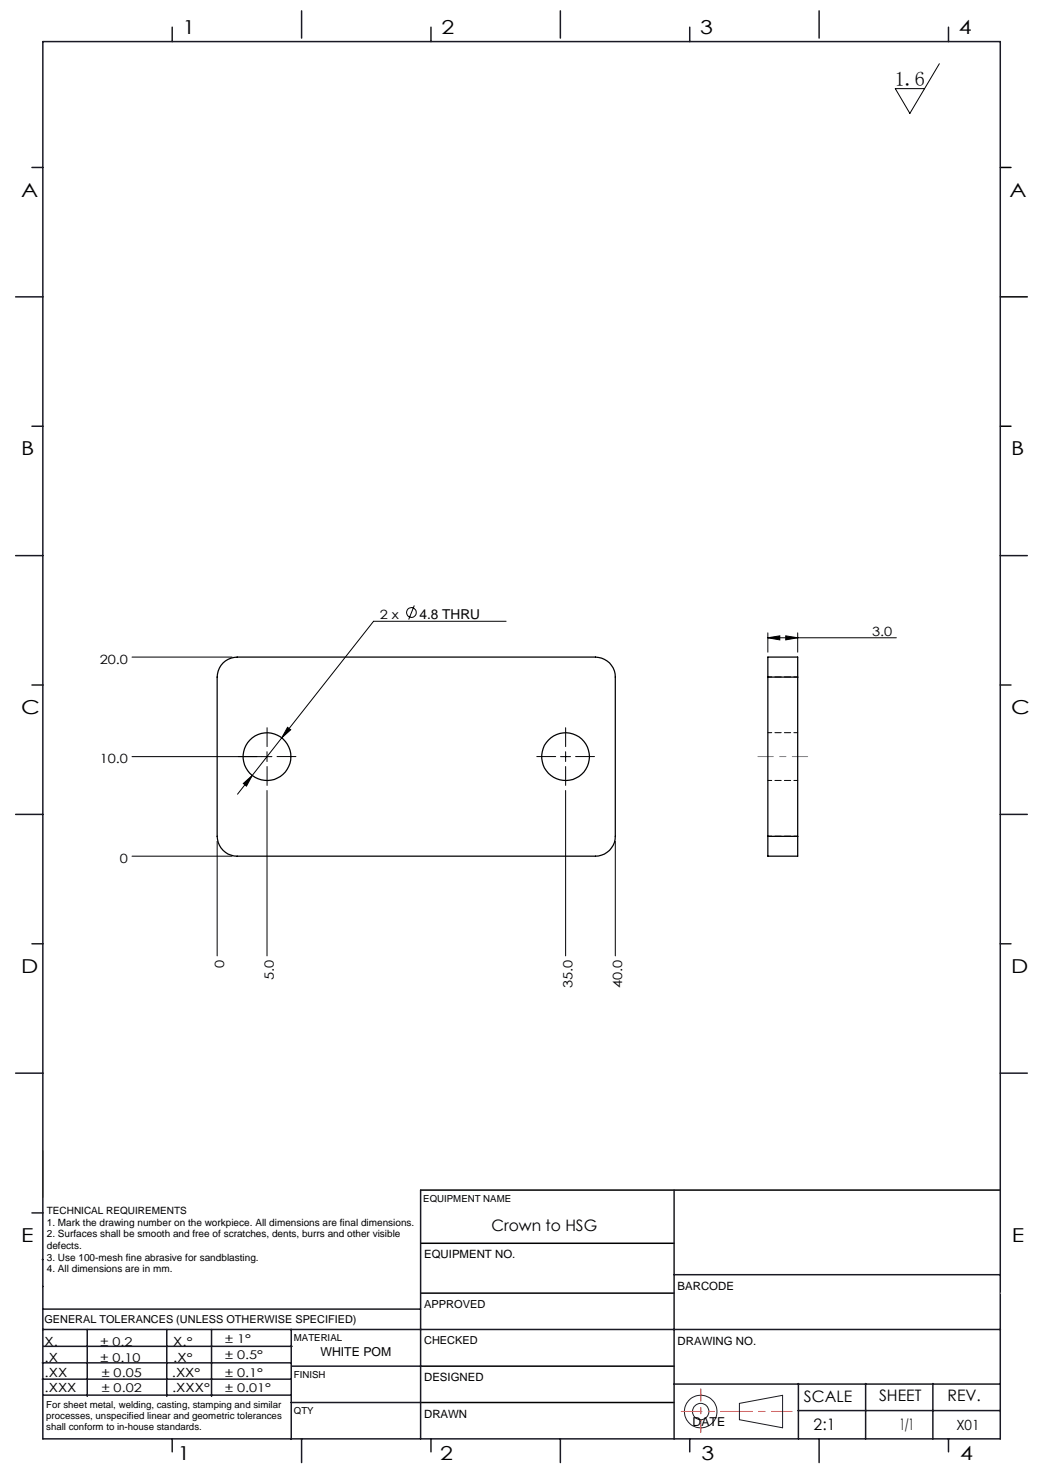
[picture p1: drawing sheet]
<svg xmlns="http://www.w3.org/2000/svg" width="210mm" height="297mm" viewBox="0 0 210 297" stroke-linecap="round" stroke-linejoin="round" font-family="sans-serif">
<g fill="none" stroke="#000" stroke-width=".2">
<path d="M188.8 12.8l-6 10-2.9-5h5.9M26.5 132h20.1M83.3 121.7l-1.2 2.8M101.7 124.8h-26.6l-18.5 23.5M154.3 128.2l2.4-.4v.8zM154.3 127.2v3.9M154.3 128.2h25.8M157.9 127.8l2.4 .4-2.4 .4zM160.3 127.2v3.9M26.5 152h28.1M48.9 157.4l1.8-1.6-1.2 2.2zM53.7 158.9v33.2"/>
<path d="M53.7 151.1v1.9M56.6 148.3l-8.9 11.3M57.8 146.2l.6 .4-1.8 1.7zM112.6 152h2.1M113.7 158.9v33.2M113.7 151.1v1.9M26.5 172h20.1M43.6 169v23.1M123.6 169v23.1"/>
<circle cx="82.7" cy="123.1" r=".98"/>
</g>
<g fill="none" stroke="#191924" stroke-width=".2">
<path d="M8.6 231.2v9.4M148.6 282l8.7-1.6v6.5l-8.7-1.6z"/>
<circle cx="140.8" cy="283.7" r="3.3"/>
<circle cx="140.8" cy="283.7" r="1.64"/>
</g>
<path d="M51.7 152h-3.8M53.7 150v-3.8M53.7 154v3.8M55.7 152h3.8M111.7 152h-3.8M113.7 150v-3.8M113.7 154v3.8M115.7 152h3.8" fill="none" stroke="#000" stroke-width=".2" stroke-dasharray="15.2 1.3 1.3 1.3"/>
<path d="M162.3 152h-10" fill="none" stroke="#808080" stroke-width=".2" stroke-dasharray="15.2 1.3 1.3 1.3" stroke-dashoffset="12.1"/>
<path d="M201 33.7h2.2M201 59.7h5.4M201 85.7h2.2M84.5 239.1h116.5M84.6 259.9h50.9M84.6 249.8h50.9M84.6 274.5h50.9M84.5 281.8h51" fill="none" stroke="#000" stroke-width=".3"/>
<path d="M136.9 283.6h22.3" fill="none" stroke="#f00" stroke-width=".2" stroke-dasharray="6.3 1.3 1.3 1.3" stroke-dashoffset="2.2"/>
<path d="M140.8 287.8v-8.7" fill="none" stroke="#f00" stroke-width=".2" stroke-dasharray="6.3 1.3 1.3 1.3" stroke-dashoffset="3.9"/>
<g fill="none" stroke="#191924" stroke-width=".3">
<path d="M8.6 8.4h192.4v280.7h-192.4zM34.6 5.5v2.9M60.6 2.2v5.5M86.6 5.5v2.9M112.6 2.2v5.5M138.6 5.5v2.9M164.6 2.2v5.5M190.6 5.5v2.9M6.4 33.7h2.2M3.1 59.7h5.5M6.4 85.7h2.2M3.1 111.7h5.5"/>
<path d="M201 111.7h5.4M6.4 137.7h2.2M201 137.7h2.2M3.1 163.7h5.5M201 163.7h5.4M6.4 189.6h2.2M201 189.6h2.2M3.1 215.6h5.5M201 215.6h5.4M84.5 239.1v50M135.5 239.1v50M6.4 243.7h2.2"/>
<path d="M8.5 253.1h.1M8.6 258.5h.1M135.5 256.1h65.5M8.5 277.1h49.9M8.5 273.9h49.9M8.6 267.2h192.4M8.6 263.1h75.9M8.8 270.5h49.9M17.5 267.2v13.4M33.5 267.2v13.4M42.5 267.2v13.4M58.5 267.2v22"/>
<path d="M58.6 274.5h26M135.5 278.1h65.5M160.4 278v11.1M174 278v11.1M187.5 278v11.1M8.8 280.3h49.7M34.6 289.1v2.6M58.5 281.8h26M60.6 289.1v4.8M86.6 289.1v2.6M112.6 289.1v4.8M138.6 289.1v2.6"/>
<path d="M160.4 283.5h40.5M164.6 289.1v4.8M190.6 289.1v2.6"/>
</g>
<path d="M201 259.9h.1" fill="none" stroke="#c0c0c0" stroke-width=".2"/>
<g fill="#000">
<path d="M157.9 127.8l2.4 .4-2.4 .4zM154.3 128.2l2.4-.4v.8z"/>
<path d="M48.9 157.4l.6 .6 1.2-2.2zM57.8 146.2l-1.2 2.1 1.8-1.7z"/>
</g>
<g fill="none" stroke="#000" stroke-width=".25">
<path d="M44.8 133.2a4.2 4.2 0 0 1 2.9-1.2h72a4 4 0 0 1 3.9 4.1v32a4 4 0 0 1-3.9 3.9h-72a4 4 0 0 1-4.1-3.9v-32a4.2 4.2 0 0 1 1.2-2.9zM154.3 136.1v-4.1h6v4.1M154.3 136.1h6M154.3 136.1v32M160.3 136.1v32M154.3 168.1v3.9h6v-3.9M154.3 168.1h6"/>
<circle cx="53.7" cy="152" r="4.8"/>
<circle cx="113.7" cy="152" r="4.8"/>
</g>
<path d="M154.3 136h6M154.3 156.8h6M160.3 147.2h-6M160.3 168h-6" fill="none" stroke="#000" stroke-width=".2" stroke-dasharray="1.3 .6" stroke-dashoffset=".5"/>
<text font-size="4.1" x="179.8" y="17.2">1.6</text>
<g font-size="3.9">
<text x="36.7" y="6.9">1</text>
<text x="88.7" y="6.9">2</text>
<text x="140.7" y="6.9">3</text>
<text x="192.7" y="6.9">4</text>
<text x="4.2" y="39.5">A</text>
<text x="202.9" y="39.5">A</text>
<text x="4.2" y="91.5">B</text>
<text x="203.2" y="91.5">B</text>
<text x="4.2" y="143.5">C</text>
<text x="203.2" y="143.5">C</text>
<text x="4.2" y="195.5">D</text>
<text x="203.2" y="195.5">D</text>
<text x="4.2" y="249.6">E</text>
<text x="203.3" y="249.6">E</text>
<text x="35.7" y="293.4">1</text>
<text x="88.4" y="293.4">2</text>
<text x="141" y="293.4">3</text>
<text x="193" y="293.4">4</text>
</g>
<g font-size="3.2">
<text x="98.8" y="247.3">Crown to HSG</text>
<text x="161.6" y="281.7">SCALE</text>
<text x="176.7" y="281.5">SHEET</text>
<text x="190.4" y="281.5">REV.</text>
<text x="163.5" y="287.3">2:1</text>
<text x="180.8" y="287.3">1/1</text>
</g>
<text font-size="2.8" x="192.2" y="287.3">X01</text>
<text font-size="2.7" x="84.3" y="124.4">4.8 THRU</text>
<g font-size="2.6">
<text x="76.3" y="124.4">2 x</text>
<text x="175.3" y="127.8">3.0</text>
<text x="20" y="133.4">20.0</text>
<text x="20" y="153.4">10.0</text>
<text x="24.1" y="173.4">0</text>
<text x="45.1" y="194.5" transform="rotate(-90 45.1 194.5)">0</text>
<text x="55.1" y="196.9" transform="rotate(-90 55.1 196.9)">5.0</text>
<text x="115.1" y="198.6" transform="rotate(-90 115.1 198.6)">35.0</text>
<text x="125.1" y="198.6" transform="rotate(-90 125.1 198.6)">40.0</text>
</g>
<g font-size="2.5">
<text x="8.9" y="273.6">.X</text>
<text x="8.9" y="270.4">X.</text>
<text x="34.8" y="273.7">.X°</text>
<text x="34.8" y="270.5">X.°</text>
<text x="64.4" y="272.4">WHITE POM</text>
<text x="9" y="276.7">.XX</text>
<text x="9" y="279.7">.XXX</text>
<text x="34.5" y="276.7">.XX°</text>
<text x="34.6" y="279.8">.XXX°</text>
<text x="139.2" y="286.6">DATE</text>
</g>
<g font-size="2.4">
<text x="45.2" y="270">± 1°</text>
<text x="20.2" y="270.4">± 0.2</text>
<text x="20.2" y="273.7">± 0.10</text>
<text x="45.2" y="273.2">± 0.5°</text>
<text x="20.4" y="279.7">± 0.02</text>
<text x="20.4" y="276.7">± 0.05</text>
<text x="45.2" y="276.7">± 0.1°</text>
<text x="45.2" y="279.7">± 0.01°</text>
</g>
<g font-size="2.3">
<text x="85.2" y="252.9">EQUIPMENT NO.</text>
<text x="136.2" y="259.2">BARCODE</text>
<text x="136.2" y="270.2">DRAWING NO.</text>
<text x="85.2" y="277.6">DESIGNED</text>
<text x="85.2" y="284.9">DRAWN</text>
</g>
<g font-size="2.2">
<text x="85.2" y="262.8">APPROVED</text>
<text x="8.9" y="265.9">GENERAL TOLERANCES (UNLESS OTHERWISE SPECIFIED)</text>
<text x="85.2" y="270.1">CHECKED</text>
</g>
<g font-size="2">
<text x="9.4" y="244">TECHNICAL REQUIREMENTS</text>
<text x="9.4" y="246.3">1. Mark the drawing number on the workpiece. All dimensions are final dimensions.</text>
<text x="9.4" y="248.6">2. Surfaces shall be smooth and free of scratches, dents, burrs and other visible</text>
<text x="9.4" y="251">defects.</text>
<text x="9.4" y="253.3">3. Use 100-mesh fine abrasive for sandblasting.</text>
<text x="9.4" y="255.6">4. All dimensions are in mm.</text>
</g>
<g font-size="1.9">
<text x="85.1" y="241.5">EQUIPMENT NAME</text>
<text x="59.1" y="269.5">MATERIAL</text>
<text x="59.1" y="276.9">FINISH</text>
<text x="9.3" y="282.9">For sheet metal, welding, casting, stamping and similar</text>
<text x="9.3" y="285.2">processes, unspecified linear and geometric tolerances</text>
<text x="9.3" y="287.4">shall conform to in-house standards.</text>
<text x="59.1" y="284.2">QTY</text>
</g>
</svg>
